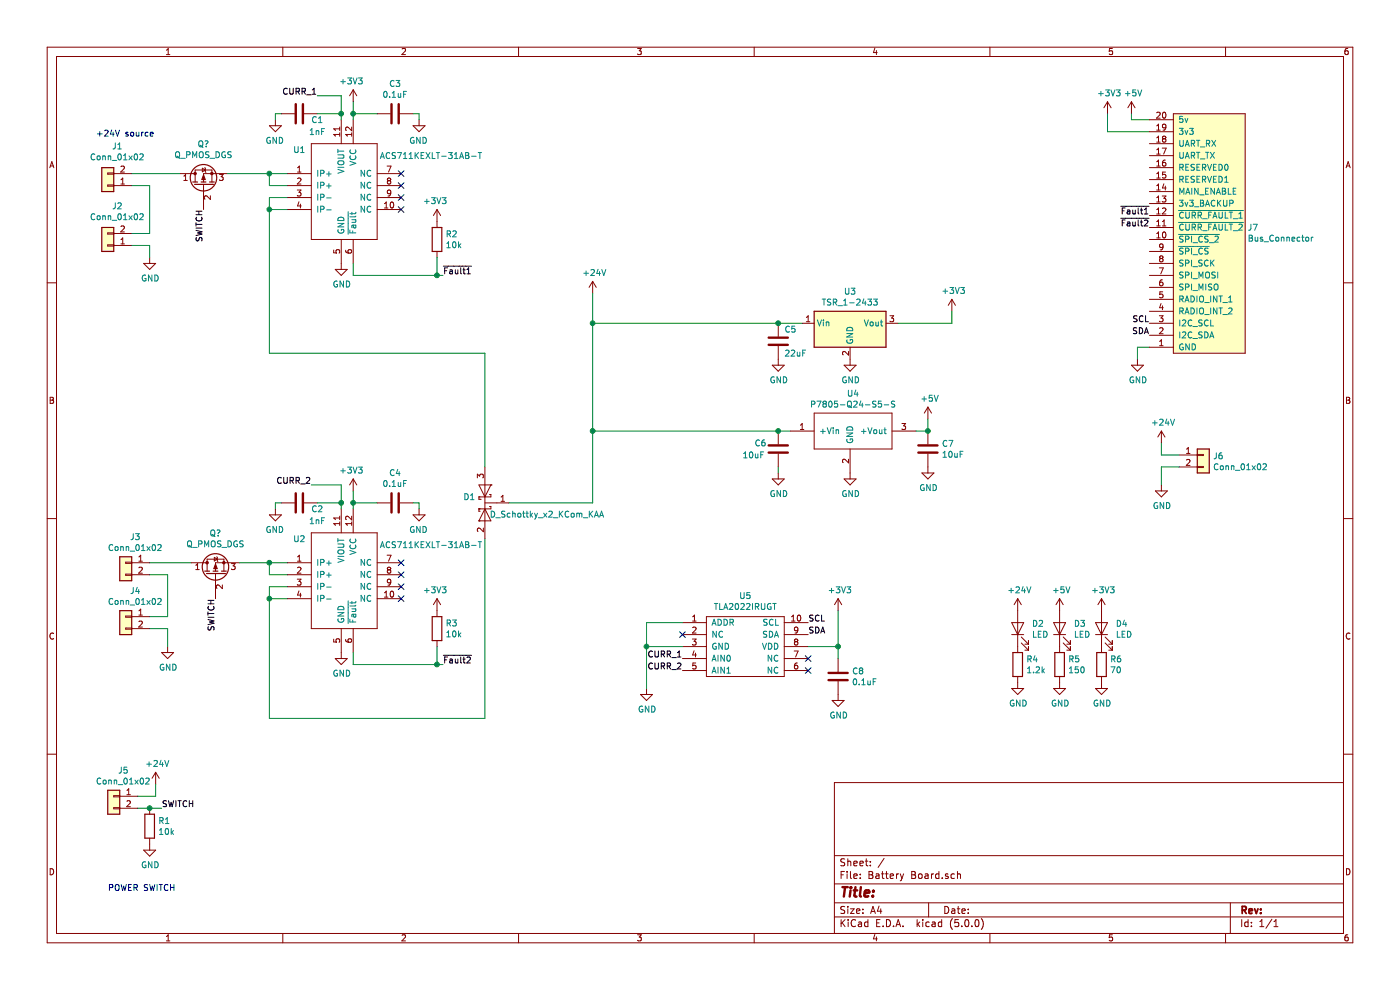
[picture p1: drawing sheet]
EESchema Schematic File Version 4
LIBS:Battery Board-cache
EELAYER 26 0
EELAYER END
$Descr A4 11693 8268
encoding utf-8
Sheet 1 1
Title ""
Date ""
Rev ""
Comp ""
Comment1 ""
Comment2 ""
Comment3 ""
Comment4 ""
$EndDescr
$Comp
L Connector_Generic:Conn_01x02 J1
U 1 1
P 900 1550
F 0 "J1" H 820 1225 50  0000 C CNN
F 1 "Conn_01x02" H 820 1316 50  0000 C CNN
F 2 "" H 900 1550 50  0001 C CNN
F 3 "~" H 900 1550 50  0001 C CNN
	1    900  1550
	-1   0    0    1   
$EndComp
$Comp
L Connector_Generic:Conn_01x02 J2
U 1 1
P 900 2050
F 0 "J2" H 820 1725 50  0000 C CNN
F 1 "Conn_01x02" H 820 1816 50  0000 C CNN
F 2 "" H 900 2050 50  0001 C CNN
F 3 "~" H 900 2050 50  0001 C CNN
	1    900  2050
	-1   0    0    1   
$EndComp
$Comp
L Connector_Generic:Conn_01x02 J3
U 1 1
P 1050 4700
F 0 "J3" H 970 4917 50  0000 C CNN
F 1 "Conn_01x02" H 970 4826 50  0000 C CNN
F 2 "" H 1050 4700 50  0001 C CNN
F 3 "~" H 1050 4700 50  0001 C CNN
	1    1050 4700
	-1   0    0    -1  
$EndComp
$Comp
L Connector_Generic:Conn_01x02 J4
U 1 1
P 1050 5150
F 0 "J4" H 970 5367 50  0000 C CNN
F 1 "Conn_01x02" H 970 5276 50  0000 C CNN
F 2 "" H 1050 5150 50  0001 C CNN
F 3 "~" H 1050 5150 50  0001 C CNN
	1    1050 5150
	-1   0    0    -1  
$EndComp
Wire Wire Line
	1100 1550 1250 1550
Wire Wire Line
	1250 1550 1250 1950
Wire Wire Line
	1250 1950 1100 1950
$Comp
L power:GND #PWR01
U 1 1
P 1250 2150
F 0 "#PWR01" H 1250 1900 50  0001 C CNN
F 1 "GND" H 1255 1977 50  0000 C CNN
F 2 "" H 1250 2150 50  0001 C CNN
F 3 "" H 1250 2150 50  0001 C CNN
	1    1250 2150
	1    0    0    -1  
$EndComp
Wire Wire Line
	1250 2150 1250 2050
Wire Wire Line
	1250 2050 1100 2050
Wire Wire Line
	1250 4800 1400 4800
Wire Wire Line
	1400 4800 1400 5150
Wire Wire Line
	1400 5150 1250 5150
$Comp
L power:GND #PWR02
U 1 1
P 1400 5400
F 0 "#PWR02" H 1400 5150 50  0001 C CNN
F 1 "GND" H 1405 5227 50  0000 C CNN
F 2 "" H 1400 5400 50  0001 C CNN
F 3 "" H 1400 5400 50  0001 C CNN
	1    1400 5400
	1    0    0    -1  
$EndComp
Wire Wire Line
	1400 5250 1250 5250
Wire Wire Line
	1400 5250 1400 5400
Text Notes 800  1150 0    50   ~ 0
+24V source
$Comp
L Regulator_Switching:TSR_1-2433 U3
U 1 1
P 7100 2800
F 0 "U3" H 7100 3167 50  0000 C CNN
F 1 "TSR_1-2433" H 7100 3076 50  0000 C CNN
F 2 "Converter_DCDC:Converter_DCDC_TRACO_TSR-1_THT" H 7100 2650 50  0001 L CIN
F 3 "http://www.tracopower.com/products/tsr1.pdf" H 7100 2800 50  0001 C CNN
	1    7100 2800
	1    0    0    -1  
$EndComp
$Comp
L power:GND #PWR015
U 1 1
P 7100 3000
F 0 "#PWR015" H 7100 2750 50  0001 C CNN
F 1 "GND" H 7105 2827 50  0000 C CNN
F 2 "" H 7100 3000 50  0001 C CNN
F 3 "" H 7100 3000 50  0001 C CNN
	1    7100 3000
	1    0    0    -1  
$EndComp
$Comp
L Payload_Power:P7805-Q24-S5-S U4
U 1 1
P 7100 3600
F 0 "U4" H 7125 3915 50  0000 C CNN
F 1 "P7805-Q24-S5-S" H 7125 3824 50  0000 C CNN
F 2 "" H 7100 3600 50  0001 C CNN
F 3 "" H 7100 3600 50  0001 C CNN
	1    7100 3600
	1    0    0    -1  
$EndComp
$Comp
L power:GND #PWR016
U 1 1
P 7100 3950
F 0 "#PWR016" H 7100 3700 50  0001 C CNN
F 1 "GND" H 7105 3777 50  0000 C CNN
F 2 "" H 7100 3950 50  0001 C CNN
F 3 "" H 7100 3950 50  0001 C CNN
	1    7100 3950
	1    0    0    -1  
$EndComp
Wire Wire Line
	6600 3600 6500 3600
$Comp
L power:+5V #PWR018
U 1 1
P 7750 3500
F 0 "#PWR018" H 7750 3350 50  0001 C CNN
F 1 "+5V" H 7765 3673 50  0000 C CNN
F 2 "" H 7750 3500 50  0001 C CNN
F 3 "" H 7750 3500 50  0001 C CNN
	1    7750 3500
	1    0    0    -1  
$EndComp
Wire Wire Line
	7650 3600 7750 3600
Wire Wire Line
	7750 3600 7750 3500
$Comp
L power:+5V #PWR021
U 1 1
P 9450 950
F 0 "#PWR021" H 9450 800 50  0001 C CNN
F 1 "+5V" H 9465 1123 50  0000 C CNN
F 2 "" H 9450 950 50  0001 C CNN
F 3 "" H 9450 950 50  0001 C CNN
	1    9450 950 
	1    0    0    -1  
$EndComp
Wire Wire Line
	9450 950  9450 1000
Wire Wire Line
	9450 1000 9600 1000
$Comp
L power:+3V3 #PWR020
U 1 1
P 9250 950
F 0 "#PWR020" H 9250 800 50  0001 C CNN
F 1 "+3V3" H 9265 1123 50  0000 C CNN
F 2 "" H 9250 950 50  0001 C CNN
F 3 "" H 9250 950 50  0001 C CNN
	1    9250 950 
	1    0    0    -1  
$EndComp
Wire Wire Line
	9250 950  9250 1100
Wire Wire Line
	9250 1100 9600 1100
$Comp
L power:GND #PWR022
U 1 1
P 9500 3000
F 0 "#PWR022" H 9500 2750 50  0001 C CNN
F 1 "GND" H 9505 2827 50  0000 C CNN
F 2 "" H 9500 3000 50  0001 C CNN
F 3 "" H 9500 3000 50  0001 C CNN
	1    9500 3000
	1    0    0    -1  
$EndComp
Wire Wire Line
	9500 3000 9500 2900
Wire Wire Line
	9500 2900 9600 2900
$Comp
L Payload_Sensors:ACS711KEXLT-31AB-T U1
U 1 1
P 2900 1600
F 0 "U1" H 2500 1950 50  0000 C CNN
F 1 "ACS711KEXLT-31AB-T" H 3600 1900 50  0000 C CNN
F 2 "" H 2900 1600 50  0001 C CNN
F 3 "" H 2900 1600 50  0001 C CNN
	1    2900 1600
	1    0    0    -1  
$EndComp
$Comp
L Device:D_Schottky_x2_KCom_KAA D1
U 1 1
P 4050 4200
F 0 "D1" V 4096 4278 50  0000 L CNN
F 1 "D_Schottky_x2_KCom_KAA" V 3950 3200 50  0000 L CNN
F 2 "" H 4050 4200 50  0001 C CNN
F 3 "~" H 4050 4200 50  0001 C CNN
	1    4050 4200
	0    -1   -1   0   
$EndComp
$Comp
L power:+3V3 #PWR07
U 1 1
P 2950 850
F 0 "#PWR07" H 2950 700 50  0001 C CNN
F 1 "+3V3" H 2965 1023 50  0000 C CNN
F 2 "" H 2950 850 50  0001 C CNN
F 3 "" H 2950 850 50  0001 C CNN
	1    2950 850 
	-1   0    0    -1  
$EndComp
Wire Wire Line
	2950 850  2950 950 
$Comp
L Device:C C3
U 1 1
P 3300 950
F 0 "C3" V 3048 950 50  0000 C CNN
F 1 "0.1uF" V 3139 950 50  0000 C CNN
F 2 "Capacitors_SMD:C_0603_HandSoldering" H 3338 800 50  0001 C CNN
F 3 "~" H 3300 950 50  0001 C CNN
	1    3300 950 
	0    -1   1    0   
$EndComp
Wire Wire Line
	3150 950  2950 950 
Connection ~ 2950 950 
Wire Wire Line
	2950 950  2950 1000
$Comp
L power:GND #PWR09
U 1 1
P 3500 1000
F 0 "#PWR09" H 3500 750 50  0001 C CNN
F 1 "GND" H 3505 827 50  0000 C CNN
F 2 "" H 3500 1000 50  0001 C CNN
F 3 "" H 3500 1000 50  0001 C CNN
	1    3500 1000
	-1   0    0    -1  
$EndComp
Wire Wire Line
	3500 1000 3500 950 
Wire Wire Line
	3500 950  3450 950 
$Comp
L Device:C C1
U 1 1
P 2500 950
F 0 "C1" V 2550 800 50  0000 C CNN
F 1 "1nF" V 2650 800 50  0000 C CNN
F 2 "Capacitors_SMD:C_0603_HandSoldering" H 2538 800 50  0001 C CNN
F 3 "~" H 2500 950 50  0001 C CNN
	1    2500 950 
	0    -1   1    0   
$EndComp
Wire Wire Line
	2850 1000 2850 950 
Wire Wire Line
	2850 950  2650 950 
$Comp
L power:GND #PWR03
U 1 1
P 2300 1000
F 0 "#PWR03" H 2300 750 50  0001 C CNN
F 1 "GND" H 2305 827 50  0000 C CNN
F 2 "" H 2300 1000 50  0001 C CNN
F 3 "" H 2300 1000 50  0001 C CNN
	1    2300 1000
	-1   0    0    -1  
$EndComp
Wire Wire Line
	2350 950  2300 950 
Wire Wire Line
	2300 950  2300 1000
NoConn ~ 3350 1450
NoConn ~ 3350 1550
NoConn ~ 3350 1650
NoConn ~ 3350 1750
$Comp
L power:GND #PWR05
U 1 1
P 2850 2200
F 0 "#PWR05" H 2850 1950 50  0001 C CNN
F 1 "GND" H 2855 2027 50  0000 C CNN
F 2 "" H 2850 2200 50  0001 C CNN
F 3 "" H 2850 2200 50  0001 C CNN
	1    2850 2200
	1    0    0    -1  
$EndComp
Wire Wire Line
	2400 1750 2250 1750
Connection ~ 2250 1750
Wire Wire Line
	2250 1650 2250 1750
Wire Wire Line
	2400 1650 2250 1650
Wire Wire Line
	2250 1450 2400 1450
Wire Wire Line
	2250 1450 2250 1550
Wire Wire Line
	2250 1550 2400 1550
$Comp
L Payload_Sensors:ACS711KEXLT-31AB-T U2
U 1 1
P 2900 4850
F 0 "U2" H 2500 5200 50  0000 C CNN
F 1 "ACS711KEXLT-31AB-T" H 3600 5150 50  0000 C CNN
F 2 "" H 2900 4850 50  0001 C CNN
F 3 "" H 2900 4850 50  0001 C CNN
	1    2900 4850
	1    0    0    -1  
$EndComp
$Comp
L power:+3V3 #PWR08
U 1 1
P 2950 4100
F 0 "#PWR08" H 2950 3950 50  0001 C CNN
F 1 "+3V3" H 2965 4273 50  0000 C CNN
F 2 "" H 2950 4100 50  0001 C CNN
F 3 "" H 2950 4100 50  0001 C CNN
	1    2950 4100
	-1   0    0    -1  
$EndComp
Wire Wire Line
	2950 4100 2950 4200
$Comp
L Device:C C4
U 1 1
P 3300 4200
F 0 "C4" V 3048 4200 50  0000 C CNN
F 1 "0.1uF" V 3139 4200 50  0000 C CNN
F 2 "Capacitors_SMD:C_0603_HandSoldering" H 3338 4050 50  0001 C CNN
F 3 "~" H 3300 4200 50  0001 C CNN
	1    3300 4200
	0    -1   1    0   
$EndComp
Wire Wire Line
	3150 4200 2950 4200
Connection ~ 2950 4200
Wire Wire Line
	2950 4200 2950 4250
$Comp
L power:GND #PWR010
U 1 1
P 3500 4250
F 0 "#PWR010" H 3500 4000 50  0001 C CNN
F 1 "GND" H 3505 4077 50  0000 C CNN
F 2 "" H 3500 4250 50  0001 C CNN
F 3 "" H 3500 4250 50  0001 C CNN
	1    3500 4250
	-1   0    0    -1  
$EndComp
Wire Wire Line
	3500 4250 3500 4200
Wire Wire Line
	3500 4200 3450 4200
$Comp
L Device:C C2
U 1 1
P 2500 4200
F 0 "C2" V 2550 4050 50  0000 C CNN
F 1 "1nF" V 2650 4050 50  0000 C CNN
F 2 "Capacitors_SMD:C_0603_HandSoldering" H 2538 4050 50  0001 C CNN
F 3 "~" H 2500 4200 50  0001 C CNN
	1    2500 4200
	0    -1   1    0   
$EndComp
Wire Wire Line
	2850 4250 2850 4200
Wire Wire Line
	2850 4200 2650 4200
NoConn ~ 3350 4700
NoConn ~ 3350 4800
NoConn ~ 3350 4900
NoConn ~ 3350 5000
$Comp
L power:GND #PWR06
U 1 1
P 2850 5450
F 0 "#PWR06" H 2850 5200 50  0001 C CNN
F 1 "GND" H 2855 5277 50  0000 C CNN
F 2 "" H 2850 5450 50  0001 C CNN
F 3 "" H 2850 5450 50  0001 C CNN
	1    2850 5450
	1    0    0    -1  
$EndComp
$Comp
L power:GND #PWR04
U 1 1
P 2300 4250
F 0 "#PWR04" H 2300 4000 50  0001 C CNN
F 1 "GND" H 2305 4077 50  0000 C CNN
F 2 "" H 2300 4250 50  0001 C CNN
F 3 "" H 2300 4250 50  0001 C CNN
	1    2300 4250
	-1   0    0    -1  
$EndComp
Wire Wire Line
	2350 4200 2300 4200
Wire Wire Line
	2300 4200 2300 4250
Wire Wire Line
	2250 4700 2250 4800
Wire Wire Line
	2250 4800 2400 4800
Connection ~ 2250 4700
Wire Wire Line
	2250 4700 2400 4700
Wire Wire Line
	4050 4500 4050 6000
Wire Wire Line
	4050 6000 2250 6000
Wire Wire Line
	2250 6000 2250 5000
Wire Wire Line
	2250 4900 2400 4900
Wire Wire Line
	2400 5000 2250 5000
Connection ~ 2250 5000
Wire Wire Line
	2250 5000 2250 4900
$Comp
L power:+24V #PWR023
U 1 1
P 9700 3700
F 0 "#PWR023" H 9700 3550 50  0001 C CNN
F 1 "+24V" H 9715 3873 50  0000 C CNN
F 2 "" H 9700 3700 50  0001 C CNN
F 3 "" H 9700 3700 50  0001 C CNN
	1    9700 3700
	1    0    0    -1  
$EndComp
$Comp
L Connector_Generic:Conn_01x02 J6
U 1 1
P 10050 3800
F 0 "J6" H 10130 3792 50  0000 L CNN
F 1 "Conn_01x02" H 10130 3701 50  0000 L CNN
F 2 "" H 10050 3800 50  0001 C CNN
F 3 "~" H 10050 3800 50  0001 C CNN
	1    10050 3800
	1    0    0    -1  
$EndComp
Wire Wire Line
	9700 3700 9700 3800
Wire Wire Line
	9700 3800 9850 3800
$Comp
L power:GND #PWR024
U 1 1
P 9700 4050
F 0 "#PWR024" H 9700 3800 50  0001 C CNN
F 1 "GND" H 9705 3877 50  0000 C CNN
F 2 "" H 9700 4050 50  0001 C CNN
F 3 "" H 9700 4050 50  0001 C CNN
	1    9700 4050
	1    0    0    -1  
$EndComp
Wire Wire Line
	9700 4050 9700 3900
Wire Wire Line
	9700 3900 9850 3900
$Comp
L Device:C C7
U 1 1
P 7750 3750
F 0 "C7" H 7865 3796 50  0000 L CNN
F 1 "10uF" H 7865 3705 50  0000 L CNN
F 2 "Capacitors_SMD:C_0603_HandSoldering" H 7788 3600 50  0001 C CNN
F 3 "~" H 7750 3750 50  0001 C CNN
	1    7750 3750
	1    0    0    -1  
$EndComp
Connection ~ 7750 3600
$Comp
L Device:C C6
U 1 1
P 6500 3750
F 0 "C6" H 6300 3800 50  0000 L CNN
F 1 "10uF" H 6200 3700 50  0000 L CNN
F 2 "Capacitors_SMD:C_0603_HandSoldering" H 6538 3600 50  0001 C CNN
F 3 "~" H 6500 3750 50  0001 C CNN
	1    6500 3750
	1    0    0    -1  
$EndComp
Connection ~ 6500 3600
$Comp
L power:GND #PWR014
U 1 1
P 6500 3950
F 0 "#PWR014" H 6500 3700 50  0001 C CNN
F 1 "GND" H 6505 3777 50  0000 C CNN
F 2 "" H 6500 3950 50  0001 C CNN
F 3 "" H 6500 3950 50  0001 C CNN
	1    6500 3950
	1    0    0    -1  
$EndComp
$Comp
L power:GND #PWR019
U 1 1
P 7750 3900
F 0 "#PWR019" H 7750 3650 50  0001 C CNN
F 1 "GND" H 7755 3727 50  0000 C CNN
F 2 "" H 7750 3900 50  0001 C CNN
F 3 "" H 7750 3900 50  0001 C CNN
	1    7750 3900
	1    0    0    -1  
$EndComp
$Comp
L Device:C C5
U 1 1
P 6500 2850
F 0 "C5" H 6550 2950 50  0000 L CNN
F 1 "22uF" H 6550 2750 50  0000 L CNN
F 2 "Capacitors_SMD:C_0603_HandSoldering" H 6538 2700 50  0001 C CNN
F 3 "~" H 6500 2850 50  0001 C CNN
	1    6500 2850
	1    0    0    -1  
$EndComp
$Comp
L power:GND #PWR013
U 1 1
P 6500 3000
F 0 "#PWR013" H 6500 2750 50  0001 C CNN
F 1 "GND" H 6505 2827 50  0000 C CNN
F 2 "" H 6500 3000 50  0001 C CNN
F 3 "" H 6500 3000 50  0001 C CNN
	1    6500 3000
	1    0    0    -1  
$EndComp
Connection ~ 6500 2700
Wire Wire Line
	6500 2700 6700 2700
$Comp
L Payload_ADC:TLA2022IRUGT U5
U 1 1
P 6200 5400
F 0 "U5" H 6225 5825 50  0000 C CNN
F 1 "TLA2022IRUGT" H 6225 5734 50  0000 C CNN
F 2 "" H 6200 5300 50  0001 C CNN
F 3 "" H 6200 5300 50  0001 C CNN
	1    6200 5400
	1    0    0    -1  
$EndComp
$Comp
L Device:C C8
U 1 1
P 7000 5650
F 0 "C8" H 7115 5696 50  0000 L CNN
F 1 "0.1uF" H 7115 5605 50  0000 L CNN
F 2 "Capacitors_SMD:C_0603_HandSoldering" H 7038 5500 50  0001 C CNN
F 3 "~" H 7000 5650 50  0001 C CNN
	1    7000 5650
	1    0    0    -1  
$EndComp
Wire Wire Line
	6750 5400 7000 5400
Wire Wire Line
	7000 5400 7000 5500
$Comp
L power:GND #PWR0101
U 1 1
P 7000 5800
F 0 "#PWR0101" H 7000 5550 50  0001 C CNN
F 1 "GND" H 7005 5627 50  0000 C CNN
F 2 "" H 7000 5800 50  0001 C CNN
F 3 "" H 7000 5800 50  0001 C CNN
	1    7000 5800
	1    0    0    -1  
$EndComp
NoConn ~ 6750 5600
NoConn ~ 6750 5500
NoConn ~ 5700 5300
$Comp
L power:+3V3 #PWR0102
U 1 1
P 7000 5100
F 0 "#PWR0102" H 7000 4950 50  0001 C CNN
F 1 "+3V3" H 7015 5273 50  0000 C CNN
F 2 "" H 7000 5100 50  0001 C CNN
F 3 "" H 7000 5100 50  0001 C CNN
	1    7000 5100
	1    0    0    -1  
$EndComp
Wire Wire Line
	7000 5100 7000 5400
Connection ~ 7000 5400
Text Label 6750 5200 0    50   ~ 0
SCL
Text Label 6750 5300 0    50   ~ 0
SDA
$Comp
L power:GND #PWR0103
U 1 1
P 5400 5750
F 0 "#PWR0103" H 5400 5500 50  0001 C CNN
F 1 "GND" H 5405 5577 50  0000 C CNN
F 2 "" H 5400 5750 50  0001 C CNN
F 3 "" H 5400 5750 50  0001 C CNN
	1    5400 5750
	1    0    0    -1  
$EndComp
Wire Wire Line
	5400 5750 5400 5400
Wire Wire Line
	5400 5400 5700 5400
Wire Wire Line
	5700 5200 5400 5200
Wire Wire Line
	5400 5200 5400 5400
Connection ~ 5400 5400
Text Label 5700 5500 2    50   ~ 0
CURR_1
Text Label 5700 5600 2    50   ~ 0
CURR_2
Text Label 2600 4050 2    50   ~ 0
CURR_2
Wire Wire Line
	2600 4050 2850 4050
Wire Wire Line
	2850 4050 2850 4200
Connection ~ 2850 4200
Text Label 2650 800  2    50   ~ 0
CURR_1
Wire Wire Line
	2650 800  2850 800 
Wire Wire Line
	2850 800  2850 950 
Connection ~ 2850 950 
Text Label 9600 2800 2    50   ~ 0
SDA
Text Label 9600 2700 2    50   ~ 0
SCL
$Comp
L Payload_Connectors:Bus_Connector J7
U 1 1
P 9800 2000
F 0 "J7" H 9181 2101 50  0000 R CNN
F 1 "Bus_Connector" H 9181 2010 50  0000 R CNN
F 2 "" H 9900 2750 50  0001 C CNN
F 3 "" H 9900 2750 50  0001 C CNN
	1    9800 2000
	-1   0    0    -1  
$EndComp
Wire Wire Line
	2950 2300 2950 2200
Text Label 3700 5550 0    50   ~ 0
~Fault2
Wire Wire Line
	2950 5550 2950 5450
Text Label 9600 1800 2    50   ~ 0
~Fault1
Text Label 9600 1900 2    50   ~ 0
~Fault2
$Comp
L Device:R R3
U 1 1
P 3650 5250
F 0 "R3" H 3720 5296 50  0000 L CNN
F 1 "10k" H 3720 5205 50  0000 L CNN
F 2 "" V 3580 5250 50  0001 C CNN
F 3 "~" H 3650 5250 50  0001 C CNN
	1    3650 5250
	1    0    0    -1  
$EndComp
Wire Wire Line
	3650 5400 3650 5550
Wire Wire Line
	3650 5550 3700 5550
Wire Wire Line
	2950 5550 3650 5550
Connection ~ 3650 5550
$Comp
L power:+3V3 #PWR0104
U 1 1
P 3650 5100
F 0 "#PWR0104" H 3650 4950 50  0001 C CNN
F 1 "+3V3" H 3665 5273 50  0000 C CNN
F 2 "" H 3650 5100 50  0001 C CNN
F 3 "" H 3650 5100 50  0001 C CNN
	1    3650 5100
	-1   0    0    -1  
$EndComp
Text Label 3700 2300 0    50   ~ 0
~Fault1
$Comp
L Device:R R2
U 1 1
P 3650 2000
F 0 "R2" H 3720 2046 50  0000 L CNN
F 1 "10k" H 3720 1955 50  0000 L CNN
F 2 "" V 3580 2000 50  0001 C CNN
F 3 "~" H 3650 2000 50  0001 C CNN
	1    3650 2000
	1    0    0    -1  
$EndComp
Wire Wire Line
	3650 2150 3650 2300
Wire Wire Line
	3650 2300 3700 2300
Connection ~ 3650 2300
$Comp
L power:+3V3 #PWR0105
U 1 1
P 3650 1850
F 0 "#PWR0105" H 3650 1700 50  0001 C CNN
F 1 "+3V3" H 3665 2023 50  0000 C CNN
F 2 "" H 3650 1850 50  0001 C CNN
F 3 "" H 3650 1850 50  0001 C CNN
	1    3650 1850
	-1   0    0    -1  
$EndComp
Wire Wire Line
	2950 2300 3650 2300
$Comp
L Device:LED D4
U 1 1
P 9200 5250
F 0 "D4" V 9238 5133 50  0000 R CNN
F 1 "LED" V 9147 5133 50  0000 R CNN
F 2 "" H 9200 5250 50  0001 C CNN
F 3 "~" H 9200 5250 50  0001 C CNN
	1    9200 5250
	0    -1   -1   0   
$EndComp
$Comp
L Device:LED D2
U 1 1
P 8500 5250
F 0 "D2" V 8538 5133 50  0000 R CNN
F 1 "LED" V 8447 5133 50  0000 R CNN
F 2 "" H 8500 5250 50  0001 C CNN
F 3 "~" H 8500 5250 50  0001 C CNN
	1    8500 5250
	0    -1   -1   0   
$EndComp
$Comp
L Device:LED D3
U 1 1
P 8850 5250
F 0 "D3" V 8888 5133 50  0000 R CNN
F 1 "LED" V 8797 5133 50  0000 R CNN
F 2 "" H 8850 5250 50  0001 C CNN
F 3 "~" H 8850 5250 50  0001 C CNN
	1    8850 5250
	0    -1   -1   0   
$EndComp
$Comp
L power:+24V #PWR0106
U 1 1
P 8500 5100
F 0 "#PWR0106" H 8500 4950 50  0001 C CNN
F 1 "+24V" H 8515 5273 50  0000 C CNN
F 2 "" H 8500 5100 50  0001 C CNN
F 3 "" H 8500 5100 50  0001 C CNN
	1    8500 5100
	1    0    0    -1  
$EndComp
$Comp
L power:+5V #PWR0107
U 1 1
P 8850 5100
F 0 "#PWR0107" H 8850 4950 50  0001 C CNN
F 1 "+5V" H 8865 5273 50  0000 C CNN
F 2 "" H 8850 5100 50  0001 C CNN
F 3 "" H 8850 5100 50  0001 C CNN
	1    8850 5100
	1    0    0    -1  
$EndComp
$Comp
L power:+3V3 #PWR0108
U 1 1
P 9200 5100
F 0 "#PWR0108" H 9200 4950 50  0001 C CNN
F 1 "+3V3" H 9215 5273 50  0000 C CNN
F 2 "" H 9200 5100 50  0001 C CNN
F 3 "" H 9200 5100 50  0001 C CNN
	1    9200 5100
	1    0    0    -1  
$EndComp
$Comp
L Device:R R4
U 1 1
P 8500 5550
F 0 "R4" H 8570 5596 50  0000 L CNN
F 1 "1.2k" H 8570 5505 50  0000 L CNN
F 2 "" V 8430 5550 50  0001 C CNN
F 3 "~" H 8500 5550 50  0001 C CNN
	1    8500 5550
	1    0    0    -1  
$EndComp
$Comp
L Device:R R5
U 1 1
P 8850 5550
F 0 "R5" H 8920 5596 50  0000 L CNN
F 1 "150" H 8920 5505 50  0000 L CNN
F 2 "" V 8780 5550 50  0001 C CNN
F 3 "~" H 8850 5550 50  0001 C CNN
	1    8850 5550
	1    0    0    -1  
$EndComp
$Comp
L Device:R R6
U 1 1
P 9200 5550
F 0 "R6" H 9270 5596 50  0000 L CNN
F 1 "70" H 9270 5505 50  0000 L CNN
F 2 "" V 9130 5550 50  0001 C CNN
F 3 "~" H 9200 5550 50  0001 C CNN
	1    9200 5550
	1    0    0    -1  
$EndComp
$Comp
L power:GND #PWR0109
U 1 1
P 8500 5700
F 0 "#PWR0109" H 8500 5450 50  0001 C CNN
F 1 "GND" H 8505 5527 50  0000 C CNN
F 2 "" H 8500 5700 50  0001 C CNN
F 3 "" H 8500 5700 50  0001 C CNN
	1    8500 5700
	1    0    0    -1  
$EndComp
$Comp
L power:GND #PWR0110
U 1 1
P 8850 5700
F 0 "#PWR0110" H 8850 5450 50  0001 C CNN
F 1 "GND" H 8855 5527 50  0000 C CNN
F 2 "" H 8850 5700 50  0001 C CNN
F 3 "" H 8850 5700 50  0001 C CNN
	1    8850 5700
	1    0    0    -1  
$EndComp
$Comp
L power:GND #PWR0111
U 1 1
P 9200 5700
F 0 "#PWR0111" H 9200 5450 50  0001 C CNN
F 1 "GND" H 9205 5527 50  0000 C CNN
F 2 "" H 9200 5700 50  0001 C CNN
F 3 "" H 9200 5700 50  0001 C CNN
	1    9200 5700
	1    0    0    -1  
$EndComp
Connection ~ 2250 1450
$Comp
L Connector_Generic:Conn_01x02 J5
U 1 1
P 950 6650
F 0 "J5" H 870 6867 50  0000 C CNN
F 1 "Conn_01x02" H 870 6776 50  0000 C CNN
F 2 "" H 950 6650 50  0001 C CNN
F 3 "~" H 950 6650 50  0001 C CNN
	1    950  6650
	-1   0    0    -1  
$EndComp
Wire Wire Line
	1300 6650 1150 6650
Text Label 1350 6750 0    50   ~ 0
SWITCH
Wire Wire Line
	1350 6750 1250 6750
$Comp
L Device:R R1
U 1 1
P 1250 6900
F 0 "R1" H 1320 6946 50  0000 L CNN
F 1 "10k" H 1320 6855 50  0000 L CNN
F 2 "" V 1180 6900 50  0001 C CNN
F 3 "~" H 1250 6900 50  0001 C CNN
	1    1250 6900
	1    0    0    -1  
$EndComp
Connection ~ 1250 6750
Wire Wire Line
	1250 6750 1150 6750
$Comp
L power:GND #PWR0113
U 1 1
P 1250 7050
F 0 "#PWR0113" H 1250 6800 50  0001 C CNN
F 1 "GND" H 1255 6877 50  0000 C CNN
F 2 "" H 1250 7050 50  0001 C CNN
F 3 "" H 1250 7050 50  0001 C CNN
	1    1250 7050
	1    0    0    -1  
$EndComp
Text Notes 900  7450 0    50   ~ 0
POWER SWITCH
$Comp
L Device:Q_PMOS_DGS Q?
U 1 1
P 1700 1550
F 0 "Q?" V 2043 1550 50  0000 C CNN
F 1 "Q_PMOS_DGS" V 1952 1550 50  0000 C CNN
F 2 "" H 1900 1650 50  0001 C CNN
F 3 "~" H 1700 1550 50  0001 C CNN
	1    1700 1550
	0    -1   -1   0   
$EndComp
Wire Wire Line
	2250 1750 2250 2950
Wire Wire Line
	4050 2950 4050 3900
Wire Wire Line
	1250 4700 1600 4700
Wire Wire Line
	1100 1450 1500 1450
Wire Wire Line
	1900 1450 2250 1450
Text Label 1700 1750 3    50   ~ 0
SWITCH
$Comp
L Device:Q_PMOS_DGS Q?
U 1 1
P 1800 4800
F 0 "Q?" V 2143 4800 50  0000 C CNN
F 1 "Q_PMOS_DGS" V 2052 4800 50  0000 C CNN
F 2 "" H 2000 4900 50  0001 C CNN
F 3 "~" H 1800 4800 50  0001 C CNN
	1    1800 4800
	0    -1   -1   0   
$EndComp
Text Label 1800 5000 3    50   ~ 0
SWITCH
Wire Wire Line
	2000 4700 2250 4700
Wire Wire Line
	2250 2950 4050 2950
$Comp
L power:+24V #PWR?
U 1 1
P 1300 6550
F 0 "#PWR?" H 1300 6400 50  0001 C CNN
F 1 "+24V" H 1315 6723 50  0000 C CNN
F 2 "" H 1300 6550 50  0001 C CNN
F 3 "" H 1300 6550 50  0001 C CNN
	1    1300 6550
	1    0    0    -1  
$EndComp
Wire Wire Line
	1300 6550 1300 6650
$Comp
L power:+24V #PWR?
U 1 1
P 4950 2450
F 0 "#PWR?" H 4950 2300 50  0001 C CNN
F 1 "+24V" H 4965 2623 50  0000 C CNN
F 2 "" H 4950 2450 50  0001 C CNN
F 3 "" H 4950 2450 50  0001 C CNN
	1    4950 2450
	1    0    0    -1  
$EndComp
Wire Wire Line
	6500 3950 6500 3900
Wire Wire Line
	7500 2700 7950 2700
$Comp
L power:+3V3 #PWR?
U 1 1
P 7950 2600
F 0 "#PWR?" H 7950 2450 50  0001 C CNN
F 1 "+3V3" H 7965 2773 50  0000 C CNN
F 2 "" H 7950 2600 50  0001 C CNN
F 3 "" H 7950 2600 50  0001 C CNN
	1    7950 2600
	1    0    0    -1  
$EndComp
Wire Wire Line
	7950 2600 7950 2700
Connection ~ 4950 3600
Wire Wire Line
	4950 3600 6500 3600
Wire Wire Line
	4950 2700 4950 3600
Wire Wire Line
	4250 4200 4950 4200
Wire Wire Line
	4950 4200 4950 3600
Wire Wire Line
	4950 2450 4950 2700
Connection ~ 4950 2700
Wire Wire Line
	4950 2700 6500 2700
$EndSCHEMATC
